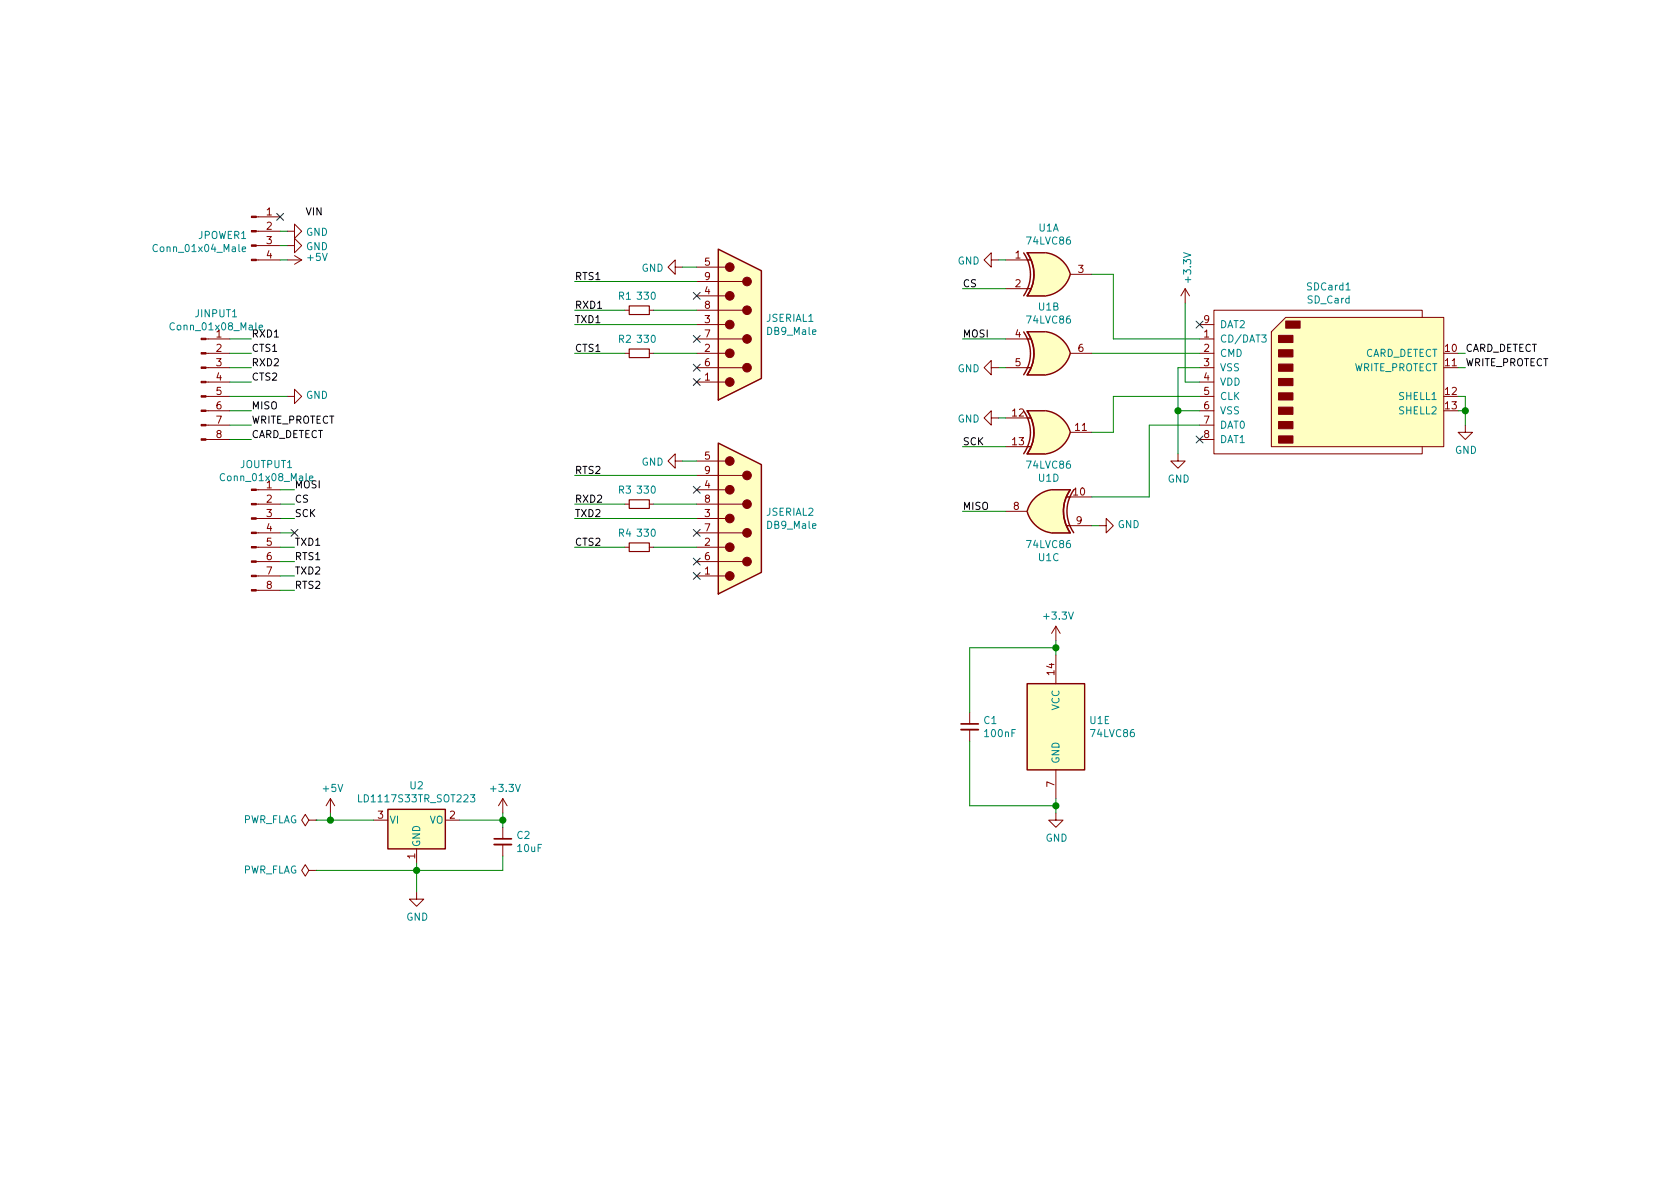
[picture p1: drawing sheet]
EESchema Schematic File Version 4
LIBS:ioexpanderboard-cache
EELAYER 26 0
EELAYER END
$Descr A4 11693 8268
encoding utf-8
Sheet 1 1
Title ""
Date ""
Rev ""
Comp ""
Comment1 ""
Comment2 ""
Comment3 ""
Comment4 ""
$EndDescr
$Comp
L Connector:Conn_01x04_Male JPOWER1
U 1 1
P 1750 1600
F 0 "JPOWER1" H 1723 1573 50  0000 R CNN
F 1 "Conn_01x04_Male" H 1723 1482 50  0000 R CNN
F 2 "Connector_PinHeader_2.54mm:PinHeader_1x04_P2.54mm_Vertical" H 1750 1600 50  0001 C CNN
F 3 "~" H 1750 1600 50  0001 C CNN
	1    1750 1600
	1    0    0    -1  
$EndComp
Text Label 2250 1500 2    50   ~ 0
VIN
$Comp
L power:GND #PWR0101
U 1 1
P 2000 1600
F 0 "#PWR0101" H 2000 1350 50  0001 C CNN
F 1 "GND" V 2005 1472 50  0000 R CNN
F 2 "" H 2000 1600 50  0001 C CNN
F 3 "" H 2000 1600 50  0001 C CNN
	1    2000 1600
	0    -1   1    0   
$EndComp
$Comp
L power:GND #PWR0102
U 1 1
P 2000 1700
F 0 "#PWR0102" H 2000 1450 50  0001 C CNN
F 1 "GND" V 2005 1572 50  0000 R CNN
F 2 "" H 2000 1700 50  0001 C CNN
F 3 "" H 2000 1700 50  0001 C CNN
	1    2000 1700
	0    -1   1    0   
$EndComp
$Comp
L power:+5V #PWR0103
U 1 1
P 2000 1800
F 0 "#PWR0103" H 2000 1650 50  0001 C CNN
F 1 "+5V" V 2015 1928 50  0000 L CNN
F 2 "" H 2000 1800 50  0001 C CNN
F 3 "" H 2000 1800 50  0001 C CNN
	1    2000 1800
	0    1    -1   0   
$EndComp
Wire Wire Line
	2000 1600 1950 1600
Wire Wire Line
	2000 1700 1950 1700
Wire Wire Line
	2000 1800 1950 1800
$Comp
L Connector:SD_Card SDCard1
U 1 1
P 9250 2650
F 0 "SDCard1" H 9250 3315 50  0000 C CNN
F 1 "SD_Card" H 9250 3224 50  0000 C CNN
F 2 "ProjectFootprints:sdcardsocket" H 9250 2650 50  0001 C CNN
F 3 "http://portal.fciconnect.com/Comergent//fci/drawing/10067847.pdf" H 9250 2650 50  0001 C CNN
	1    9250 2650
	1    0    0    -1  
$EndComp
NoConn ~ 8350 2250
Text Label 6700 2000 0    50   ~ 0
CS
Text Label 6700 2350 0    50   ~ 0
MOSI
Text Label 6700 3100 0    50   ~ 0
SCK
Text Label 6700 3550 0    50   ~ 0
MISO
NoConn ~ 8350 3050
$Comp
L power:GND #PWR0105
U 1 1
P 8200 3150
F 0 "#PWR0105" H 8200 2900 50  0001 C CNN
F 1 "GND" H 8205 2977 50  0000 C CNN
F 2 "" H 8200 3150 50  0001 C CNN
F 3 "" H 8200 3150 50  0001 C CNN
	1    8200 3150
	1    0    0    -1  
$EndComp
Wire Wire Line
	8200 3150 8200 2850
Wire Wire Line
	8200 2850 8350 2850
Wire Wire Line
	8200 2850 8200 2550
Wire Wire Line
	8200 2550 8350 2550
Connection ~ 8200 2850
$Comp
L power:+3.3V #PWR0106
U 1 1
P 8250 2100
F 0 "#PWR0106" H 8250 1950 50  0001 C CNN
F 1 "+3.3V" V 8265 2228 50  0000 L CNN
F 2 "" H 8250 2100 50  0001 C CNN
F 3 "" H 8250 2100 50  0001 C CNN
	1    8250 2100
	1    0    0    -1  
$EndComp
Wire Wire Line
	8250 2650 8250 2100
Wire Wire Line
	8250 2650 8350 2650
Wire Wire Line
	7600 2450 8350 2450
Wire Wire Line
	8000 2950 8000 3450
Wire Wire Line
	8000 2950 8350 2950
Text Label 2050 3500 0    50   ~ 0
CS
Text Label 2050 3400 0    50   ~ 0
MOSI
Text Label 2050 3600 0    50   ~ 0
SCK
Text Label 2050 3800 0    50   ~ 0
TXD1
Text Label 2050 3900 0    50   ~ 0
RTS1
Wire Wire Line
	1950 3500 2050 3500
Wire Wire Line
	1950 3600 2050 3600
Wire Wire Line
	1950 3700 2050 3700
Text Label 1750 2850 0    50   ~ 0
MISO
Text Label 1750 2550 0    50   ~ 0
RXD2
$Comp
L power:GND #PWR0113
U 1 1
P 2900 6200
F 0 "#PWR0113" H 2900 5950 50  0001 C CNN
F 1 "GND" H 2905 6027 50  0000 C CNN
F 2 "" H 2900 6200 50  0001 C CNN
F 3 "" H 2900 6200 50  0001 C CNN
	1    2900 6200
	1    0    0    -1  
$EndComp
$Comp
L power:+5V #PWR0114
U 1 1
P 2300 5650
F 0 "#PWR0114" H 2300 5500 50  0001 C CNN
F 1 "+5V" H 2315 5823 50  0000 C CNN
F 2 "" H 2300 5650 50  0001 C CNN
F 3 "" H 2300 5650 50  0001 C CNN
	1    2300 5650
	1    0    0    -1  
$EndComp
$Comp
L power:+3.3V #PWR0115
U 1 1
P 3500 5650
F 0 "#PWR0115" H 3500 5500 50  0001 C CNN
F 1 "+3.3V" H 3515 5823 50  0000 C CNN
F 2 "" H 3500 5650 50  0001 C CNN
F 3 "" H 3500 5650 50  0001 C CNN
	1    3500 5650
	1    0    0    -1  
$EndComp
$Comp
L Regulator_Linear:LD1117S33TR_SOT223 U2
U 1 1
P 2900 5700
F 0 "U2" H 2900 5942 50  0000 C CNN
F 1 "LD1117S33TR_SOT223" H 2900 5851 50  0000 C CNN
F 2 "Package_TO_SOT_SMD:SOT-223-3_TabPin2" H 2900 5900 50  0001 C CNN
F 3 "http://www.st.com/st-web-ui/static/active/en/resource/technical/document/datasheet/CD00000544.pdf" H 3000 5450 50  0001 C CNN
	1    2900 5700
	1    0    0    -1  
$EndComp
Wire Wire Line
	2300 5650 2300 5700
Wire Wire Line
	2300 5700 2600 5700
Wire Wire Line
	3200 5700 3500 5700
Wire Wire Line
	3500 5700 3500 5650
Wire Wire Line
	2900 6000 2900 6050
Connection ~ 2900 6050
Wire Wire Line
	2900 6050 2900 6200
$Comp
L Device:C_Small C1
U 1 1
P 6750 5050
F 0 "C1" H 6842 5096 50  0000 L CNN
F 1 "100nF" H 6842 5005 50  0000 L CNN
F 2 "Capacitor_SMD:C_0805_2012Metric_Pad1.15x1.40mm_HandSolder" H 6750 5050 50  0001 C CNN
F 3 "~" H 6750 5050 50  0001 C CNN
	1    6750 5050
	1    0    0    -1  
$EndComp
$Comp
L power:PWR_FLAG #FLG0101
U 1 1
P 2200 6050
F 0 "#FLG0101" H 2200 6125 50  0001 C CNN
F 1 "PWR_FLAG" V 2200 6178 50  0000 L CNN
F 2 "" H 2200 6050 50  0001 C CNN
F 3 "~" H 2200 6050 50  0001 C CNN
	1    2200 6050
	0    -1   -1   0   
$EndComp
$Comp
L power:PWR_FLAG #FLG0102
U 1 1
P 2200 5700
F 0 "#FLG0102" H 2200 5775 50  0001 C CNN
F 1 "PWR_FLAG" V 2200 5828 50  0000 L CNN
F 2 "" H 2200 5700 50  0001 C CNN
F 3 "~" H 2200 5700 50  0001 C CNN
	1    2200 5700
	0    -1   -1   0   
$EndComp
Wire Wire Line
	2200 5700 2300 5700
Connection ~ 2300 5700
Wire Wire Line
	2200 6050 2900 6050
$Comp
L Connector:Conn_01x08_Male JINPUT1
U 1 1
P 1400 2650
F 0 "JINPUT1" H 1506 3128 50  0000 C CNN
F 1 "Conn_01x08_Male" H 1506 3037 50  0000 C CNN
F 2 "Connector_PinHeader_2.54mm:PinHeader_1x08_P2.54mm_Vertical" H 1400 2650 50  0001 C CNN
F 3 "~" H 1400 2650 50  0001 C CNN
	1    1400 2650
	1    0    0    -1  
$EndComp
$Comp
L Connector:Conn_01x08_Male JOUTPUT1
U 1 1
P 1750 3700
F 0 "JOUTPUT1" H 1856 4178 50  0000 C CNN
F 1 "Conn_01x08_Male" H 1856 4087 50  0000 C CNN
F 2 "Connector_PinHeader_2.54mm:PinHeader_1x08_P2.54mm_Vertical" H 1750 3700 50  0001 C CNN
F 3 "~" H 1750 3700 50  0001 C CNN
	1    1750 3700
	1    0    0    -1  
$EndComp
$Comp
L 74xx:74HC86 U1
U 1 1
P 7300 1900
F 0 "U1" H 7300 2225 50  0000 C CNN
F 1 "74LVC86" H 7300 2134 50  0000 C CNN
F 2 "Package_SO:SOIC-14_3.9x8.7mm_P1.27mm" H 7300 1900 50  0001 C CNN
F 3 "http://www.ti.com/lit/gpn/sn74HC86" H 7300 1900 50  0001 C CNN
	1    7300 1900
	1    0    0    -1  
$EndComp
Wire Wire Line
	7750 1900 7750 2350
Wire Wire Line
	7750 2350 8350 2350
Wire Wire Line
	7600 1900 7750 1900
$Comp
L 74xx:74HC86 U1
U 2 1
P 7300 2450
F 0 "U1" H 7300 2775 50  0000 C CNN
F 1 "74LVC86" H 7300 2684 50  0000 C CNN
F 2 "Package_SO:SOIC-14_3.9x8.7mm_P1.27mm" H 7300 2450 50  0001 C CNN
F 3 "http://www.ti.com/lit/gpn/sn74HC86" H 7300 2450 50  0001 C CNN
	2    7300 2450
	1    0    0    -1  
$EndComp
$Comp
L 74xx:74HC86 U1
U 3 1
P 7300 3550
F 0 "U1" H 7300 3875 50  0000 C CNN
F 1 "74LVC86" H 7300 3784 50  0000 C CNN
F 2 "Package_SO:SOIC-14_3.9x8.7mm_P1.27mm" H 7300 3550 50  0001 C CNN
F 3 "http://www.ti.com/lit/gpn/sn74HC86" H 7300 3550 50  0001 C CNN
	3    7300 3550
	-1   0    0    1   
$EndComp
$Comp
L 74xx:74HC86 U1
U 4 1
P 7300 3000
F 0 "U1" H 7300 2683 50  0000 C CNN
F 1 "74LVC86" H 7300 2774 50  0000 C CNN
F 2 "Package_SO:SOIC-14_3.9x8.7mm_P1.27mm" H 7300 3000 50  0001 C CNN
F 3 "http://www.ti.com/lit/gpn/sn74HC86" H 7300 3000 50  0001 C CNN
	4    7300 3000
	1    0    0    -1  
$EndComp
Wire Wire Line
	7600 3450 8000 3450
Wire Wire Line
	6700 3550 7000 3550
Wire Wire Line
	7600 3000 7750 3000
Wire Wire Line
	7750 3000 7750 2750
Wire Wire Line
	7750 2750 8350 2750
Wire Wire Line
	6700 2000 7000 2000
Wire Wire Line
	6700 2350 7000 2350
Wire Wire Line
	6700 3100 7000 3100
Wire Wire Line
	6950 2900 7000 2900
Wire Wire Line
	6950 1800 7000 1800
Wire Wire Line
	6950 2550 7000 2550
Wire Wire Line
	7600 3650 7650 3650
$Comp
L 74xx:74HC86 U1
U 5 1
P 7350 5050
F 0 "U1" H 7580 5096 50  0000 L CNN
F 1 "74LVC86" H 7580 5005 50  0000 L CNN
F 2 "Package_SO:SOIC-14_3.9x8.7mm_P1.27mm" H 7350 5050 50  0001 C CNN
F 3 "http://www.ti.com/lit/gpn/sn74HC86" H 7350 5050 50  0001 C CNN
	5    7350 5050
	1    0    0    -1  
$EndComp
$Comp
L power:+3.3V #PWR0104
U 1 1
P 7350 4450
F 0 "#PWR0104" H 7350 4300 50  0001 C CNN
F 1 "+3.3V" H 7365 4623 50  0000 C CNN
F 2 "" H 7350 4450 50  0001 C CNN
F 3 "" H 7350 4450 50  0001 C CNN
	1    7350 4450
	1    0    0    -1  
$EndComp
$Comp
L power:GND #PWR0107
U 1 1
P 7350 5650
F 0 "#PWR0107" H 7350 5400 50  0001 C CNN
F 1 "GND" H 7355 5477 50  0000 C CNN
F 2 "" H 7350 5650 50  0001 C CNN
F 3 "" H 7350 5650 50  0001 C CNN
	1    7350 5650
	1    0    0    -1  
$EndComp
Wire Wire Line
	7350 5550 7350 5600
Wire Wire Line
	7350 5600 6750 5600
Wire Wire Line
	6750 5600 6750 5150
Connection ~ 7350 5600
Wire Wire Line
	7350 5600 7350 5650
Wire Wire Line
	7350 4450 7350 4500
Wire Wire Line
	7350 4500 6750 4500
Wire Wire Line
	6750 4500 6750 4950
Connection ~ 7350 4500
Wire Wire Line
	7350 4500 7350 4550
$Comp
L Device:C_Small C2
U 1 1
P 3500 5850
F 0 "C2" H 3592 5896 50  0000 L CNN
F 1 "10uF" H 3592 5805 50  0000 L CNN
F 2 "Capacitor_SMD:C_0805_2012Metric_Pad1.15x1.40mm_HandSolder" H 3500 5850 50  0001 C CNN
F 3 "~" H 3500 5850 50  0001 C CNN
	1    3500 5850
	1    0    0    -1  
$EndComp
Wire Wire Line
	3500 5700 3500 5750
Connection ~ 3500 5700
Wire Wire Line
	3500 5950 3500 6050
Wire Wire Line
	3500 6050 2900 6050
$Comp
L Connector:DB9_Male JSERIAL1
U 1 1
P 5150 2250
F 0 "JSERIAL1" H 5330 2296 50  0000 L CNN
F 1 "DB9_Male" H 5330 2205 50  0000 L CNN
F 2 "Connector_Dsub:DSUB-9_Male_Horizontal_P2.77x2.54mm_EdgePinOffset9.40mm" H 5150 2250 50  0001 C CNN
F 3 " ~" H 5150 2250 50  0001 C CNN
	1    5150 2250
	1    0    0    -1  
$EndComp
$Comp
L Device:R_Small R2
U 1 1
P 4450 2450
F 0 "R2" V 4350 2350 50  0000 C CNN
F 1 "330" V 4350 2500 50  0000 C CNN
F 2 "Resistor_SMD:R_0805_2012Metric_Pad1.15x1.40mm_HandSolder" H 4450 2450 50  0001 C CNN
F 3 "~" H 4450 2450 50  0001 C CNN
	1    4450 2450
	0    1    1    0   
$EndComp
$Comp
L Device:R_Small R1
U 1 1
P 4450 2150
F 0 "R1" V 4350 2050 50  0000 C CNN
F 1 "330" V 4350 2200 50  0000 C CNN
F 2 "Resistor_SMD:R_0805_2012Metric_Pad1.15x1.40mm_HandSolder" H 4450 2150 50  0001 C CNN
F 3 "~" H 4450 2150 50  0001 C CNN
	1    4450 2150
	0    1    1    0   
$EndComp
Wire Wire Line
	4850 2450 4550 2450
Wire Wire Line
	4850 2150 4550 2150
Text Label 4000 2150 0    50   ~ 0
RXD1
Text Label 4000 2450 0    50   ~ 0
CTS1
$Comp
L power:GND #PWR0108
U 1 1
P 4750 1850
F 0 "#PWR0108" H 4750 1600 50  0001 C CNN
F 1 "GND" V 4755 1722 50  0000 R CNN
F 2 "" H 4750 1850 50  0001 C CNN
F 3 "" H 4750 1850 50  0001 C CNN
	1    4750 1850
	0    1    1    0   
$EndComp
$Comp
L power:GND #PWR0109
U 1 1
P 6950 1800
F 0 "#PWR0109" H 6950 1550 50  0001 C CNN
F 1 "GND" V 6955 1672 50  0000 R CNN
F 2 "" H 6950 1800 50  0001 C CNN
F 3 "" H 6950 1800 50  0001 C CNN
	1    6950 1800
	0    1    1    0   
$EndComp
$Comp
L power:GND #PWR0110
U 1 1
P 6950 2550
F 0 "#PWR0110" H 6950 2300 50  0001 C CNN
F 1 "GND" V 6955 2422 50  0000 R CNN
F 2 "" H 6950 2550 50  0001 C CNN
F 3 "" H 6950 2550 50  0001 C CNN
	1    6950 2550
	0    1    1    0   
$EndComp
$Comp
L power:GND #PWR0111
U 1 1
P 6950 2900
F 0 "#PWR0111" H 6950 2650 50  0001 C CNN
F 1 "GND" V 6955 2772 50  0000 R CNN
F 2 "" H 6950 2900 50  0001 C CNN
F 3 "" H 6950 2900 50  0001 C CNN
	1    6950 2900
	0    1    1    0   
$EndComp
$Comp
L power:GND #PWR0112
U 1 1
P 7650 3650
F 0 "#PWR0112" H 7650 3400 50  0001 C CNN
F 1 "GND" V 7655 3522 50  0000 R CNN
F 2 "" H 7650 3650 50  0001 C CNN
F 3 "" H 7650 3650 50  0001 C CNN
	1    7650 3650
	0    -1   -1   0   
$EndComp
Wire Wire Line
	4750 1850 4850 1850
Wire Wire Line
	4000 2150 4350 2150
Wire Wire Line
	4000 2450 4350 2450
Wire Wire Line
	4850 1950 4000 1950
Text Label 4000 1950 0    50   ~ 0
RTS1
Wire Wire Line
	4850 2250 4000 2250
Text Label 4000 2250 0    50   ~ 0
TXD1
NoConn ~ 4850 2050
NoConn ~ 4850 2350
NoConn ~ 4850 2550
NoConn ~ 4850 2650
$Comp
L Connector:DB9_Male JSERIAL2
U 1 1
P 5150 3600
F 0 "JSERIAL2" H 5330 3646 50  0000 L CNN
F 1 "DB9_Male" H 5330 3555 50  0000 L CNN
F 2 "Connector_Dsub:DSUB-9_Male_Horizontal_P2.77x2.54mm_EdgePinOffset9.40mm" H 5150 3600 50  0001 C CNN
F 3 " ~" H 5150 3600 50  0001 C CNN
	1    5150 3600
	1    0    0    -1  
$EndComp
$Comp
L Device:R_Small R4
U 1 1
P 4450 3800
F 0 "R4" V 4350 3700 50  0000 C CNN
F 1 "330" V 4350 3850 50  0000 C CNN
F 2 "Resistor_SMD:R_0805_2012Metric_Pad1.15x1.40mm_HandSolder" H 4450 3800 50  0001 C CNN
F 3 "~" H 4450 3800 50  0001 C CNN
	1    4450 3800
	0    1    1    0   
$EndComp
$Comp
L Device:R_Small R3
U 1 1
P 4450 3500
F 0 "R3" V 4350 3400 50  0000 C CNN
F 1 "330" V 4350 3550 50  0000 C CNN
F 2 "Resistor_SMD:R_0805_2012Metric_Pad1.15x1.40mm_HandSolder" H 4450 3500 50  0001 C CNN
F 3 "~" H 4450 3500 50  0001 C CNN
	1    4450 3500
	0    1    1    0   
$EndComp
Wire Wire Line
	4850 3800 4550 3800
Wire Wire Line
	4850 3500 4550 3500
Text Label 4000 3500 0    50   ~ 0
RXD2
Text Label 4000 3800 0    50   ~ 0
CTS2
$Comp
L power:GND #PWR0116
U 1 1
P 4750 3200
F 0 "#PWR0116" H 4750 2950 50  0001 C CNN
F 1 "GND" V 4755 3072 50  0000 R CNN
F 2 "" H 4750 3200 50  0001 C CNN
F 3 "" H 4750 3200 50  0001 C CNN
	1    4750 3200
	0    1    1    0   
$EndComp
Wire Wire Line
	4750 3200 4850 3200
Wire Wire Line
	4000 3500 4350 3500
Wire Wire Line
	4000 3800 4350 3800
Wire Wire Line
	4850 3300 4000 3300
Text Label 4000 3300 0    50   ~ 0
RTS2
Wire Wire Line
	4850 3600 4000 3600
Text Label 4000 3600 0    50   ~ 0
TXD2
NoConn ~ 4850 3400
NoConn ~ 4850 3700
NoConn ~ 4850 3900
NoConn ~ 4850 4000
Text Label 2050 4100 0    50   ~ 0
RTS2
Text Label 2050 4000 0    50   ~ 0
TXD2
Wire Wire Line
	1950 3900 2050 3900
Wire Wire Line
	1950 4000 2050 4000
Wire Wire Line
	1950 4100 2050 4100
Text Label 1750 2450 0    50   ~ 0
CTS1
Text Label 1750 2350 0    50   ~ 0
RXD1
Text Label 1750 2650 0    50   ~ 0
CTS2
Wire Wire Line
	1600 2350 1750 2350
Wire Wire Line
	1600 2450 1750 2450
Wire Wire Line
	1600 2550 1750 2550
Wire Wire Line
	1600 2650 1750 2650
Wire Wire Line
	1600 3050 1750 3050
$Comp
L power:GND #PWR0117
U 1 1
P 10200 2950
F 0 "#PWR0117" H 10200 2700 50  0001 C CNN
F 1 "GND" H 10205 2777 50  0000 C CNN
F 2 "" H 10200 2950 50  0001 C CNN
F 3 "" H 10200 2950 50  0001 C CNN
	1    10200 2950
	1    0    0    -1  
$EndComp
Wire Wire Line
	10150 2750 10200 2750
Wire Wire Line
	10200 2750 10200 2850
Wire Wire Line
	10150 2850 10200 2850
Connection ~ 10200 2850
Wire Wire Line
	10200 2850 10200 2950
Text Label 10200 2450 0    50   ~ 0
CARD_DETECT
Text Label 10200 2550 0    50   ~ 0
WRITE_PROTECT
Wire Wire Line
	10150 2550 10200 2550
Wire Wire Line
	10150 2450 10200 2450
Text Label 1750 3050 0    50   ~ 0
CARD_DETECT
Text Label 1750 2950 0    50   ~ 0
WRITE_PROTECT
Wire Wire Line
	1600 2850 1750 2850
Wire Wire Line
	1600 2950 1750 2950
NoConn ~ 1950 1500
Wire Wire Line
	1950 3800 2050 3800
Wire Wire Line
	1950 3400 2050 3400
NoConn ~ 2050 3700
$Comp
L power:GND #PWR0118
U 1 1
P 2000 2750
F 0 "#PWR0118" H 2000 2500 50  0001 C CNN
F 1 "GND" V 2005 2622 50  0000 R CNN
F 2 "" H 2000 2750 50  0001 C CNN
F 3 "" H 2000 2750 50  0001 C CNN
	1    2000 2750
	0    -1   -1   0   
$EndComp
Wire Wire Line
	1600 2750 2000 2750
$EndSCHEMATC
